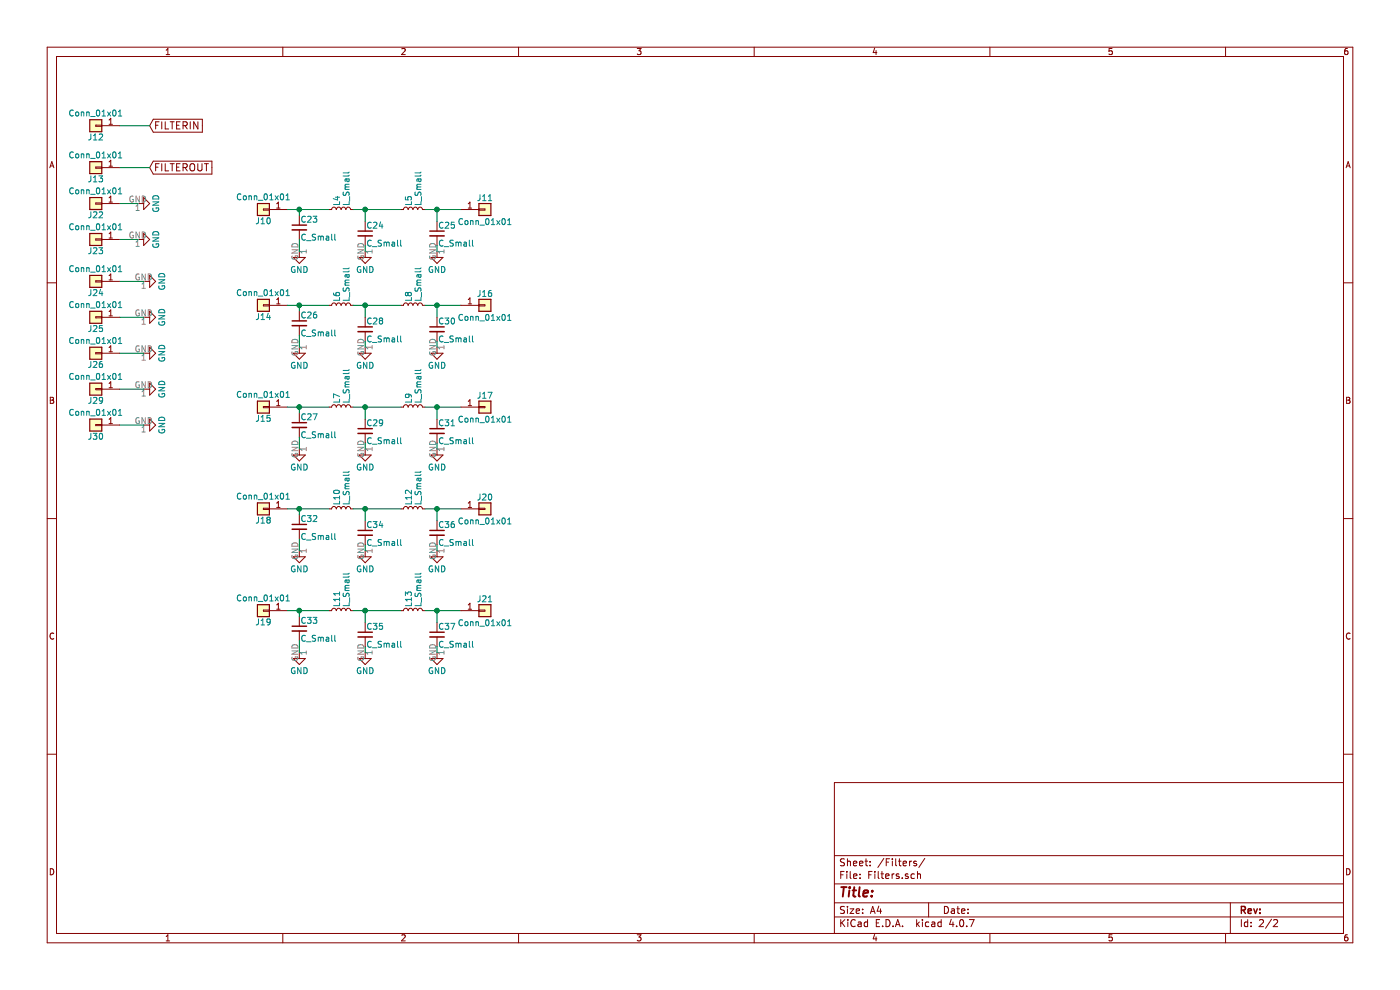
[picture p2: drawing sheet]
EESchema Schematic File Version 2
LIBS:power
LIBS:device
LIBS:switches
LIBS:relays
LIBS:motors
LIBS:transistors
LIBS:conn
LIBS:linear
LIBS:regul
LIBS:74xx
LIBS:cmos4000
LIBS:adc-dac
LIBS:memory
LIBS:xilinx
LIBS:microcontrollers
LIBS:dsp
LIBS:microchip
LIBS:analog_switches
LIBS:motorola
LIBS:texas
LIBS:intel
LIBS:audio
LIBS:interface
LIBS:digital-audio
LIBS:philips
LIBS:display
LIBS:cypress
LIBS:siliconi
LIBS:opto
LIBS:atmel
LIBS:contrib
LIBS:valves
LIBS:relay
LIBS:transformer_cnv
LIBS:PA-cache
EELAYER 25 0
EELAYER END
$Descr A4 11693 8268
encoding utf-8
Sheet 2 2
Title ""
Date ""
Rev ""
Comp ""
Comment1 ""
Comment2 ""
Comment3 ""
Comment4 ""
$EndDescr
$Comp
L Conn_01x01 J10
U 1 1
P 2200 1750
F 0 "J10" H 2200 1850 50  0000 C CNN
F 1 "Conn_01x01" H 2200 1650 50  0000 C CNN
F 2 "Connectors:1pin" H 2200 1750 50  0001 C CNN
F 3 "" H 2200 1750 50  0001 C CNN
	1    2200 1750
	-1   0    0    1   
$EndComp
$Comp
L C_Small C23
U 1 1
P 2500 1900
F 0 "C23" H 2510 1970 50  0000 L CNN
F 1 "C_Small" H 2510 1820 50  0000 L CNN
F 2 "PA:C_Disc_SMD" H 2500 1900 50  0001 C CNN
F 3 "" H 2500 1900 50  0001 C CNN
	1    2500 1900
	1    0    0    -1  
$EndComp
$Comp
L GND #PWR54
U 1 1
P 2500 2100
F 0 "#PWR54" H 2500 1850 50  0001 C CNN
F 1 "GND" H 2500 1950 50  0000 C CNN
F 2 "" H 2500 2100 50  0001 C CNN
F 3 "" H 2500 2100 50  0001 C CNN
	1    2500 2100
	1    0    0    -1  
$EndComp
Wire Wire Line
	2500 2000 2500 2100
Wire Wire Line
	2500 1800 2500 1750
Wire Wire Line
	2400 1750 2750 1750
$Comp
L L_Small L4
U 1 1
P 2850 1750
F 0 "L4" H 2880 1790 50  0000 L CNN
F 1 "L_Small" H 2880 1710 50  0000 L CNN
F 2 "Inductors_THT:L_Toroid_Vertical_L13.0mm_W6.5mm_P5.60mm" H 2850 1750 50  0001 C CNN
F 3 "" H 2850 1750 50  0001 C CNN
	1    2850 1750
	0    -1   -1   0   
$EndComp
Connection ~ 2500 1750
$Comp
L C_Small C24
U 1 1
P 3050 1950
F 0 "C24" H 3060 2020 50  0000 L CNN
F 1 "C_Small" H 3060 1870 50  0000 L CNN
F 2 "PA:C_Disc_SMD" H 3050 1950 50  0001 C CNN
F 3 "" H 3050 1950 50  0001 C CNN
	1    3050 1950
	1    0    0    -1  
$EndComp
Wire Wire Line
	2950 1750 3350 1750
Wire Wire Line
	3050 1750 3050 1850
$Comp
L GND #PWR59
U 1 1
P 3050 2100
F 0 "#PWR59" H 3050 1850 50  0001 C CNN
F 1 "GND" H 3050 1950 50  0000 C CNN
F 2 "" H 3050 2100 50  0001 C CNN
F 3 "" H 3050 2100 50  0001 C CNN
	1    3050 2100
	1    0    0    -1  
$EndComp
Wire Wire Line
	3050 2050 3050 2100
$Comp
L L_Small L5
U 1 1
P 3450 1750
F 0 "L5" H 3480 1790 50  0000 L CNN
F 1 "L_Small" H 3480 1710 50  0000 L CNN
F 2 "Inductors_THT:L_Toroid_Vertical_L13.0mm_W6.5mm_P5.60mm" H 3450 1750 50  0001 C CNN
F 3 "" H 3450 1750 50  0001 C CNN
	1    3450 1750
	0    -1   -1   0   
$EndComp
Connection ~ 3050 1750
$Comp
L C_Small C25
U 1 1
P 3650 1950
F 0 "C25" H 3660 2020 50  0000 L CNN
F 1 "C_Small" H 3660 1870 50  0000 L CNN
F 2 "PA:C_Disc_SMD" H 3650 1950 50  0001 C CNN
F 3 "" H 3650 1950 50  0001 C CNN
	1    3650 1950
	1    0    0    -1  
$EndComp
$Comp
L GND #PWR64
U 1 1
P 3650 2100
F 0 "#PWR64" H 3650 1850 50  0001 C CNN
F 1 "GND" H 3650 1950 50  0000 C CNN
F 2 "" H 3650 2100 50  0001 C CNN
F 3 "" H 3650 2100 50  0001 C CNN
	1    3650 2100
	1    0    0    -1  
$EndComp
Wire Wire Line
	3650 1850 3650 1750
Wire Wire Line
	3550 1750 3850 1750
$Comp
L Conn_01x01 J11
U 1 1
P 4050 1750
F 0 "J11" H 4050 1850 50  0000 C CNN
F 1 "Conn_01x01" H 4050 1650 50  0000 C CNN
F 2 "Connectors:1pin" H 4050 1750 50  0001 C CNN
F 3 "" H 4050 1750 50  0001 C CNN
	1    4050 1750
	1    0    0    -1  
$EndComp
Connection ~ 3650 1750
Wire Wire Line
	3650 2050 3650 2100
$Comp
L Conn_01x01 J12
U 1 1
P 800 1050
F 0 "J12" H 800 1150 50  0000 C CNN
F 1 "Conn_01x01" H 800 950 50  0000 C CNN
F 2 "Connectors:1pin" H 800 1050 50  0001 C CNN
F 3 "" H 800 1050 50  0001 C CNN
	1    800  1050
	-1   0    0    1   
$EndComp
$Comp
L Conn_01x01 J13
U 1 1
P 800 1400
F 0 "J13" H 800 1500 50  0000 C CNN
F 1 "Conn_01x01" H 800 1300 50  0000 C CNN
F 2 "Connectors:1pin" H 800 1400 50  0001 C CNN
F 3 "" H 800 1400 50  0001 C CNN
	1    800  1400
	-1   0    0    1   
$EndComp
Text GLabel 1250 1050 2    60   Input ~ 0
FILTERIN
Wire Wire Line
	1250 1050 1000 1050
Text GLabel 1250 1400 2    60   Input ~ 0
FILTEROUT
Wire Wire Line
	1250 1400 1000 1400
$Comp
L Conn_01x01 J14
U 1 1
P 2200 2550
F 0 "J14" H 2200 2650 50  0000 C CNN
F 1 "Conn_01x01" H 2200 2450 50  0000 C CNN
F 2 "Connectors:1pin" H 2200 2550 50  0001 C CNN
F 3 "" H 2200 2550 50  0001 C CNN
	1    2200 2550
	-1   0    0    1   
$EndComp
$Comp
L C_Small C26
U 1 1
P 2500 2700
F 0 "C26" H 2510 2770 50  0000 L CNN
F 1 "C_Small" H 2510 2620 50  0000 L CNN
F 2 "PA:C_Disc_SMD" H 2500 2700 50  0001 C CNN
F 3 "" H 2500 2700 50  0001 C CNN
	1    2500 2700
	1    0    0    -1  
$EndComp
$Comp
L GND #PWR55
U 1 1
P 2500 2900
F 0 "#PWR55" H 2500 2650 50  0001 C CNN
F 1 "GND" H 2500 2750 50  0000 C CNN
F 2 "" H 2500 2900 50  0001 C CNN
F 3 "" H 2500 2900 50  0001 C CNN
	1    2500 2900
	1    0    0    -1  
$EndComp
Wire Wire Line
	2500 2800 2500 2900
Wire Wire Line
	2500 2600 2500 2550
Wire Wire Line
	2400 2550 2750 2550
$Comp
L L_Small L6
U 1 1
P 2850 2550
F 0 "L6" H 2880 2590 50  0000 L CNN
F 1 "L_Small" H 2880 2510 50  0000 L CNN
F 2 "Inductors_THT:L_Toroid_Vertical_L13.0mm_W6.5mm_P5.60mm" H 2850 2550 50  0001 C CNN
F 3 "" H 2850 2550 50  0001 C CNN
	1    2850 2550
	0    -1   -1   0   
$EndComp
Connection ~ 2500 2550
$Comp
L C_Small C28
U 1 1
P 3050 2750
F 0 "C28" H 3060 2820 50  0000 L CNN
F 1 "C_Small" H 3060 2670 50  0000 L CNN
F 2 "PA:C_Disc_SMD" H 3050 2750 50  0001 C CNN
F 3 "" H 3050 2750 50  0001 C CNN
	1    3050 2750
	1    0    0    -1  
$EndComp
Wire Wire Line
	2950 2550 3350 2550
Wire Wire Line
	3050 2550 3050 2650
$Comp
L GND #PWR60
U 1 1
P 3050 2900
F 0 "#PWR60" H 3050 2650 50  0001 C CNN
F 1 "GND" H 3050 2750 50  0000 C CNN
F 2 "" H 3050 2900 50  0001 C CNN
F 3 "" H 3050 2900 50  0001 C CNN
	1    3050 2900
	1    0    0    -1  
$EndComp
Wire Wire Line
	3050 2850 3050 2900
$Comp
L L_Small L8
U 1 1
P 3450 2550
F 0 "L8" H 3480 2590 50  0000 L CNN
F 1 "L_Small" H 3480 2510 50  0000 L CNN
F 2 "Inductors_THT:L_Toroid_Vertical_L13.0mm_W6.5mm_P5.60mm" H 3450 2550 50  0001 C CNN
F 3 "" H 3450 2550 50  0001 C CNN
	1    3450 2550
	0    -1   -1   0   
$EndComp
Connection ~ 3050 2550
$Comp
L C_Small C30
U 1 1
P 3650 2750
F 0 "C30" H 3660 2820 50  0000 L CNN
F 1 "C_Small" H 3660 2670 50  0000 L CNN
F 2 "PA:C_Disc_SMD" H 3650 2750 50  0001 C CNN
F 3 "" H 3650 2750 50  0001 C CNN
	1    3650 2750
	1    0    0    -1  
$EndComp
$Comp
L GND #PWR65
U 1 1
P 3650 2900
F 0 "#PWR65" H 3650 2650 50  0001 C CNN
F 1 "GND" H 3650 2750 50  0000 C CNN
F 2 "" H 3650 2900 50  0001 C CNN
F 3 "" H 3650 2900 50  0001 C CNN
	1    3650 2900
	1    0    0    -1  
$EndComp
Wire Wire Line
	3650 2650 3650 2550
Wire Wire Line
	3550 2550 3850 2550
$Comp
L Conn_01x01 J16
U 1 1
P 4050 2550
F 0 "J16" H 4050 2650 50  0000 C CNN
F 1 "Conn_01x01" H 4050 2450 50  0000 C CNN
F 2 "Connectors:1pin" H 4050 2550 50  0001 C CNN
F 3 "" H 4050 2550 50  0001 C CNN
	1    4050 2550
	1    0    0    -1  
$EndComp
Connection ~ 3650 2550
Wire Wire Line
	3650 2850 3650 2900
$Comp
L Conn_01x01 J15
U 1 1
P 2200 3400
F 0 "J15" H 2200 3500 50  0000 C CNN
F 1 "Conn_01x01" H 2200 3300 50  0000 C CNN
F 2 "Connectors:1pin" H 2200 3400 50  0001 C CNN
F 3 "" H 2200 3400 50  0001 C CNN
	1    2200 3400
	-1   0    0    1   
$EndComp
$Comp
L C_Small C27
U 1 1
P 2500 3550
F 0 "C27" H 2510 3620 50  0000 L CNN
F 1 "C_Small" H 2510 3470 50  0000 L CNN
F 2 "PA:C_Disc_SMD" H 2500 3550 50  0001 C CNN
F 3 "" H 2500 3550 50  0001 C CNN
	1    2500 3550
	1    0    0    -1  
$EndComp
$Comp
L GND #PWR56
U 1 1
P 2500 3750
F 0 "#PWR56" H 2500 3500 50  0001 C CNN
F 1 "GND" H 2500 3600 50  0000 C CNN
F 2 "" H 2500 3750 50  0001 C CNN
F 3 "" H 2500 3750 50  0001 C CNN
	1    2500 3750
	1    0    0    -1  
$EndComp
Wire Wire Line
	2500 3650 2500 3750
Wire Wire Line
	2500 3450 2500 3400
Wire Wire Line
	2400 3400 2750 3400
$Comp
L L_Small L7
U 1 1
P 2850 3400
F 0 "L7" H 2880 3440 50  0000 L CNN
F 1 "L_Small" H 2880 3360 50  0000 L CNN
F 2 "Inductors_THT:L_Toroid_Vertical_L13.0mm_W6.5mm_P5.60mm" H 2850 3400 50  0001 C CNN
F 3 "" H 2850 3400 50  0001 C CNN
	1    2850 3400
	0    -1   -1   0   
$EndComp
Connection ~ 2500 3400
$Comp
L C_Small C29
U 1 1
P 3050 3600
F 0 "C29" H 3060 3670 50  0000 L CNN
F 1 "C_Small" H 3060 3520 50  0000 L CNN
F 2 "PA:C_Disc_SMD" H 3050 3600 50  0001 C CNN
F 3 "" H 3050 3600 50  0001 C CNN
	1    3050 3600
	1    0    0    -1  
$EndComp
Wire Wire Line
	2950 3400 3350 3400
Wire Wire Line
	3050 3400 3050 3500
$Comp
L GND #PWR61
U 1 1
P 3050 3750
F 0 "#PWR61" H 3050 3500 50  0001 C CNN
F 1 "GND" H 3050 3600 50  0000 C CNN
F 2 "" H 3050 3750 50  0001 C CNN
F 3 "" H 3050 3750 50  0001 C CNN
	1    3050 3750
	1    0    0    -1  
$EndComp
Wire Wire Line
	3050 3700 3050 3750
$Comp
L L_Small L9
U 1 1
P 3450 3400
F 0 "L9" H 3480 3440 50  0000 L CNN
F 1 "L_Small" H 3480 3360 50  0000 L CNN
F 2 "Inductors_THT:L_Toroid_Vertical_L13.0mm_W6.5mm_P5.60mm" H 3450 3400 50  0001 C CNN
F 3 "" H 3450 3400 50  0001 C CNN
	1    3450 3400
	0    -1   -1   0   
$EndComp
Connection ~ 3050 3400
$Comp
L C_Small C31
U 1 1
P 3650 3600
F 0 "C31" H 3660 3670 50  0000 L CNN
F 1 "C_Small" H 3660 3520 50  0000 L CNN
F 2 "PA:C_Disc_SMD" H 3650 3600 50  0001 C CNN
F 3 "" H 3650 3600 50  0001 C CNN
	1    3650 3600
	1    0    0    -1  
$EndComp
$Comp
L GND #PWR66
U 1 1
P 3650 3750
F 0 "#PWR66" H 3650 3500 50  0001 C CNN
F 1 "GND" H 3650 3600 50  0000 C CNN
F 2 "" H 3650 3750 50  0001 C CNN
F 3 "" H 3650 3750 50  0001 C CNN
	1    3650 3750
	1    0    0    -1  
$EndComp
Wire Wire Line
	3650 3500 3650 3400
Wire Wire Line
	3550 3400 3850 3400
$Comp
L Conn_01x01 J17
U 1 1
P 4050 3400
F 0 "J17" H 4050 3500 50  0000 C CNN
F 1 "Conn_01x01" H 4050 3300 50  0000 C CNN
F 2 "Connectors:1pin" H 4050 3400 50  0001 C CNN
F 3 "" H 4050 3400 50  0001 C CNN
	1    4050 3400
	1    0    0    -1  
$EndComp
Connection ~ 3650 3400
Wire Wire Line
	3650 3700 3650 3750
$Comp
L Conn_01x01 J18
U 1 1
P 2200 4250
F 0 "J18" H 2200 4350 50  0000 C CNN
F 1 "Conn_01x01" H 2200 4150 50  0000 C CNN
F 2 "Connectors:1pin" H 2200 4250 50  0001 C CNN
F 3 "" H 2200 4250 50  0001 C CNN
	1    2200 4250
	-1   0    0    1   
$EndComp
$Comp
L C_Small C32
U 1 1
P 2500 4400
F 0 "C32" H 2510 4470 50  0000 L CNN
F 1 "C_Small" H 2510 4320 50  0000 L CNN
F 2 "PA:C_Disc_SMD" H 2500 4400 50  0001 C CNN
F 3 "" H 2500 4400 50  0001 C CNN
	1    2500 4400
	1    0    0    -1  
$EndComp
$Comp
L GND #PWR57
U 1 1
P 2500 4600
F 0 "#PWR57" H 2500 4350 50  0001 C CNN
F 1 "GND" H 2500 4450 50  0000 C CNN
F 2 "" H 2500 4600 50  0001 C CNN
F 3 "" H 2500 4600 50  0001 C CNN
	1    2500 4600
	1    0    0    -1  
$EndComp
Wire Wire Line
	2500 4500 2500 4600
Wire Wire Line
	2500 4300 2500 4250
Wire Wire Line
	2400 4250 2750 4250
$Comp
L L_Small L10
U 1 1
P 2850 4250
F 0 "L10" H 2880 4290 50  0000 L CNN
F 1 "L_Small" H 2880 4210 50  0000 L CNN
F 2 "Inductors_THT:L_Toroid_Vertical_L13.0mm_W6.5mm_P5.60mm" H 2850 4250 50  0001 C CNN
F 3 "" H 2850 4250 50  0001 C CNN
	1    2850 4250
	0    -1   -1   0   
$EndComp
Connection ~ 2500 4250
$Comp
L C_Small C34
U 1 1
P 3050 4450
F 0 "C34" H 3060 4520 50  0000 L CNN
F 1 "C_Small" H 3060 4370 50  0000 L CNN
F 2 "PA:C_Disc_SMD" H 3050 4450 50  0001 C CNN
F 3 "" H 3050 4450 50  0001 C CNN
	1    3050 4450
	1    0    0    -1  
$EndComp
Wire Wire Line
	2950 4250 3350 4250
Wire Wire Line
	3050 4250 3050 4350
$Comp
L GND #PWR62
U 1 1
P 3050 4600
F 0 "#PWR62" H 3050 4350 50  0001 C CNN
F 1 "GND" H 3050 4450 50  0000 C CNN
F 2 "" H 3050 4600 50  0001 C CNN
F 3 "" H 3050 4600 50  0001 C CNN
	1    3050 4600
	1    0    0    -1  
$EndComp
Wire Wire Line
	3050 4550 3050 4600
$Comp
L L_Small L12
U 1 1
P 3450 4250
F 0 "L12" H 3480 4290 50  0000 L CNN
F 1 "L_Small" H 3480 4210 50  0000 L CNN
F 2 "Inductors_THT:L_Toroid_Vertical_L13.0mm_W6.5mm_P5.60mm" H 3450 4250 50  0001 C CNN
F 3 "" H 3450 4250 50  0001 C CNN
	1    3450 4250
	0    -1   -1   0   
$EndComp
Connection ~ 3050 4250
$Comp
L C_Small C36
U 1 1
P 3650 4450
F 0 "C36" H 3660 4520 50  0000 L CNN
F 1 "C_Small" H 3660 4370 50  0000 L CNN
F 2 "PA:C_Disc_SMD" H 3650 4450 50  0001 C CNN
F 3 "" H 3650 4450 50  0001 C CNN
	1    3650 4450
	1    0    0    -1  
$EndComp
$Comp
L GND #PWR67
U 1 1
P 3650 4600
F 0 "#PWR67" H 3650 4350 50  0001 C CNN
F 1 "GND" H 3650 4450 50  0000 C CNN
F 2 "" H 3650 4600 50  0001 C CNN
F 3 "" H 3650 4600 50  0001 C CNN
	1    3650 4600
	1    0    0    -1  
$EndComp
Wire Wire Line
	3650 4350 3650 4250
Wire Wire Line
	3550 4250 3850 4250
$Comp
L Conn_01x01 J20
U 1 1
P 4050 4250
F 0 "J20" H 4050 4350 50  0000 C CNN
F 1 "Conn_01x01" H 4050 4150 50  0000 C CNN
F 2 "Connectors:1pin" H 4050 4250 50  0001 C CNN
F 3 "" H 4050 4250 50  0001 C CNN
	1    4050 4250
	1    0    0    -1  
$EndComp
Connection ~ 3650 4250
Wire Wire Line
	3650 4550 3650 4600
$Comp
L Conn_01x01 J19
U 1 1
P 2200 5100
F 0 "J19" H 2200 5200 50  0000 C CNN
F 1 "Conn_01x01" H 2200 5000 50  0000 C CNN
F 2 "Connectors:1pin" H 2200 5100 50  0001 C CNN
F 3 "" H 2200 5100 50  0001 C CNN
	1    2200 5100
	-1   0    0    1   
$EndComp
$Comp
L C_Small C33
U 1 1
P 2500 5250
F 0 "C33" H 2510 5320 50  0000 L CNN
F 1 "C_Small" H 2510 5170 50  0000 L CNN
F 2 "PA:C_Disc_SMD" H 2500 5250 50  0001 C CNN
F 3 "" H 2500 5250 50  0001 C CNN
	1    2500 5250
	1    0    0    -1  
$EndComp
$Comp
L GND #PWR58
U 1 1
P 2500 5450
F 0 "#PWR58" H 2500 5200 50  0001 C CNN
F 1 "GND" H 2500 5300 50  0000 C CNN
F 2 "" H 2500 5450 50  0001 C CNN
F 3 "" H 2500 5450 50  0001 C CNN
	1    2500 5450
	1    0    0    -1  
$EndComp
Wire Wire Line
	2500 5350 2500 5450
Wire Wire Line
	2500 5150 2500 5100
Wire Wire Line
	2400 5100 2750 5100
$Comp
L L_Small L11
U 1 1
P 2850 5100
F 0 "L11" H 2880 5140 50  0000 L CNN
F 1 "L_Small" H 2880 5060 50  0000 L CNN
F 2 "Inductors_THT:L_Toroid_Vertical_L13.0mm_W6.5mm_P5.60mm" H 2850 5100 50  0001 C CNN
F 3 "" H 2850 5100 50  0001 C CNN
	1    2850 5100
	0    -1   -1   0   
$EndComp
Connection ~ 2500 5100
$Comp
L C_Small C35
U 1 1
P 3050 5300
F 0 "C35" H 3060 5370 50  0000 L CNN
F 1 "C_Small" H 3060 5220 50  0000 L CNN
F 2 "PA:C_Disc_SMD" H 3050 5300 50  0001 C CNN
F 3 "" H 3050 5300 50  0001 C CNN
	1    3050 5300
	1    0    0    -1  
$EndComp
Wire Wire Line
	2950 5100 3350 5100
Wire Wire Line
	3050 5100 3050 5200
$Comp
L GND #PWR63
U 1 1
P 3050 5450
F 0 "#PWR63" H 3050 5200 50  0001 C CNN
F 1 "GND" H 3050 5300 50  0000 C CNN
F 2 "" H 3050 5450 50  0001 C CNN
F 3 "" H 3050 5450 50  0001 C CNN
	1    3050 5450
	1    0    0    -1  
$EndComp
Wire Wire Line
	3050 5400 3050 5450
$Comp
L L_Small L13
U 1 1
P 3450 5100
F 0 "L13" H 3480 5140 50  0000 L CNN
F 1 "L_Small" H 3480 5060 50  0000 L CNN
F 2 "Inductors_THT:L_Toroid_Vertical_L13.0mm_W6.5mm_P5.60mm" H 3450 5100 50  0001 C CNN
F 3 "" H 3450 5100 50  0001 C CNN
	1    3450 5100
	0    -1   -1   0   
$EndComp
Connection ~ 3050 5100
$Comp
L C_Small C37
U 1 1
P 3650 5300
F 0 "C37" H 3660 5370 50  0000 L CNN
F 1 "C_Small" H 3660 5220 50  0000 L CNN
F 2 "PA:C_Disc_SMD" H 3650 5300 50  0001 C CNN
F 3 "" H 3650 5300 50  0001 C CNN
	1    3650 5300
	1    0    0    -1  
$EndComp
$Comp
L GND #PWR68
U 1 1
P 3650 5450
F 0 "#PWR68" H 3650 5200 50  0001 C CNN
F 1 "GND" H 3650 5300 50  0000 C CNN
F 2 "" H 3650 5450 50  0001 C CNN
F 3 "" H 3650 5450 50  0001 C CNN
	1    3650 5450
	1    0    0    -1  
$EndComp
Wire Wire Line
	3650 5200 3650 5100
Wire Wire Line
	3550 5100 3850 5100
$Comp
L Conn_01x01 J21
U 1 1
P 4050 5100
F 0 "J21" H 4050 5200 50  0000 C CNN
F 1 "Conn_01x01" H 4050 5000 50  0000 C CNN
F 2 "Connectors:1pin" H 4050 5100 50  0001 C CNN
F 3 "" H 4050 5100 50  0001 C CNN
	1    4050 5100
	1    0    0    -1  
$EndComp
Connection ~ 3650 5100
Wire Wire Line
	3650 5400 3650 5450
$Comp
L Conn_01x01 J22
U 1 1
P 800 1700
F 0 "J22" H 800 1800 50  0000 C CNN
F 1 "Conn_01x01" H 800 1600 50  0000 C CNN
F 2 "Connectors:1pin" H 800 1700 50  0001 C CNN
F 3 "" H 800 1700 50  0001 C CNN
	1    800  1700
	-1   0    0    1   
$EndComp
$Comp
L Conn_01x01 J23
U 1 1
P 800 2000
F 0 "J23" H 800 2100 50  0000 C CNN
F 1 "Conn_01x01" H 800 1900 50  0000 C CNN
F 2 "Connectors:1pin" H 800 2000 50  0001 C CNN
F 3 "" H 800 2000 50  0001 C CNN
	1    800  2000
	-1   0    0    1   
$EndComp
$Comp
L Conn_01x01 J24
U 1 1
P 800 2350
F 0 "J24" H 800 2450 50  0000 C CNN
F 1 "Conn_01x01" H 800 2250 50  0000 C CNN
F 2 "Connectors:1pin" H 800 2350 50  0001 C CNN
F 3 "" H 800 2350 50  0001 C CNN
	1    800  2350
	-1   0    0    1   
$EndComp
$Comp
L Conn_01x01 J25
U 1 1
P 800 2650
F 0 "J25" H 800 2750 50  0000 C CNN
F 1 "Conn_01x01" H 800 2550 50  0000 C CNN
F 2 "Connectors:1pin" H 800 2650 50  0001 C CNN
F 3 "" H 800 2650 50  0001 C CNN
	1    800  2650
	-1   0    0    1   
$EndComp
$Comp
L GND #PWR47
U 1 1
P 1150 1700
F 0 "#PWR47" H 1150 1450 50  0001 C CNN
F 1 "GND" H 1150 1550 50  0000 C CNN
F 2 "" H 1150 1700 50  0001 C CNN
F 3 "" H 1150 1700 50  0001 C CNN
	1    1150 1700
	0    -1   -1   0   
$EndComp
Wire Wire Line
	1150 1700 1000 1700
$Comp
L GND #PWR48
U 1 1
P 1150 2000
F 0 "#PWR48" H 1150 1750 50  0001 C CNN
F 1 "GND" H 1150 1850 50  0000 C CNN
F 2 "" H 1150 2000 50  0001 C CNN
F 3 "" H 1150 2000 50  0001 C CNN
	1    1150 2000
	0    -1   -1   0   
$EndComp
Wire Wire Line
	1150 2000 1000 2000
$Comp
L GND #PWR49
U 1 1
P 1200 2350
F 0 "#PWR49" H 1200 2100 50  0001 C CNN
F 1 "GND" H 1200 2200 50  0000 C CNN
F 2 "" H 1200 2350 50  0001 C CNN
F 3 "" H 1200 2350 50  0001 C CNN
	1    1200 2350
	0    -1   -1   0   
$EndComp
Wire Wire Line
	1200 2350 1000 2350
$Comp
L GND #PWR50
U 1 1
P 1200 2650
F 0 "#PWR50" H 1200 2400 50  0001 C CNN
F 1 "GND" H 1200 2500 50  0000 C CNN
F 2 "" H 1200 2650 50  0001 C CNN
F 3 "" H 1200 2650 50  0001 C CNN
	1    1200 2650
	0    -1   -1   0   
$EndComp
Wire Wire Line
	1200 2650 1000 2650
$Comp
L Conn_01x01 J26
U 1 1
P 800 2950
F 0 "J26" H 800 3050 50  0000 C CNN
F 1 "Conn_01x01" H 800 2850 50  0000 C CNN
F 2 "Connectors:1pin" H 800 2950 50  0001 C CNN
F 3 "" H 800 2950 50  0001 C CNN
	1    800  2950
	-1   0    0    1   
$EndComp
$Comp
L GND #PWR51
U 1 1
P 1200 2950
F 0 "#PWR51" H 1200 2700 50  0001 C CNN
F 1 "GND" H 1200 2800 50  0000 C CNN
F 2 "" H 1200 2950 50  0001 C CNN
F 3 "" H 1200 2950 50  0001 C CNN
	1    1200 2950
	0    -1   -1   0   
$EndComp
Wire Wire Line
	1200 2950 1000 2950
$Comp
L Conn_01x01 J29
U 1 1
P 800 3250
F 0 "J29" H 800 3350 50  0000 C CNN
F 1 "Conn_01x01" H 800 3150 50  0000 C CNN
F 2 "Connectors:1pin" H 800 3250 50  0001 C CNN
F 3 "" H 800 3250 50  0001 C CNN
	1    800  3250
	-1   0    0    1   
$EndComp
$Comp
L GND #PWR52
U 1 1
P 1200 3250
F 0 "#PWR52" H 1200 3000 50  0001 C CNN
F 1 "GND" H 1200 3100 50  0000 C CNN
F 2 "" H 1200 3250 50  0001 C CNN
F 3 "" H 1200 3250 50  0001 C CNN
	1    1200 3250
	0    -1   -1   0   
$EndComp
Wire Wire Line
	1200 3250 1000 3250
$Comp
L Conn_01x01 J30
U 1 1
P 800 3550
F 0 "J30" H 800 3650 50  0000 C CNN
F 1 "Conn_01x01" H 800 3450 50  0000 C CNN
F 2 "Connectors:1pin" H 800 3550 50  0001 C CNN
F 3 "" H 800 3550 50  0001 C CNN
	1    800  3550
	-1   0    0    1   
$EndComp
$Comp
L GND #PWR53
U 1 1
P 1200 3550
F 0 "#PWR53" H 1200 3300 50  0001 C CNN
F 1 "GND" H 1200 3400 50  0000 C CNN
F 2 "" H 1200 3550 50  0001 C CNN
F 3 "" H 1200 3550 50  0001 C CNN
	1    1200 3550
	0    -1   -1   0   
$EndComp
Wire Wire Line
	1200 3550 1000 3550
$EndSCHEMATC
